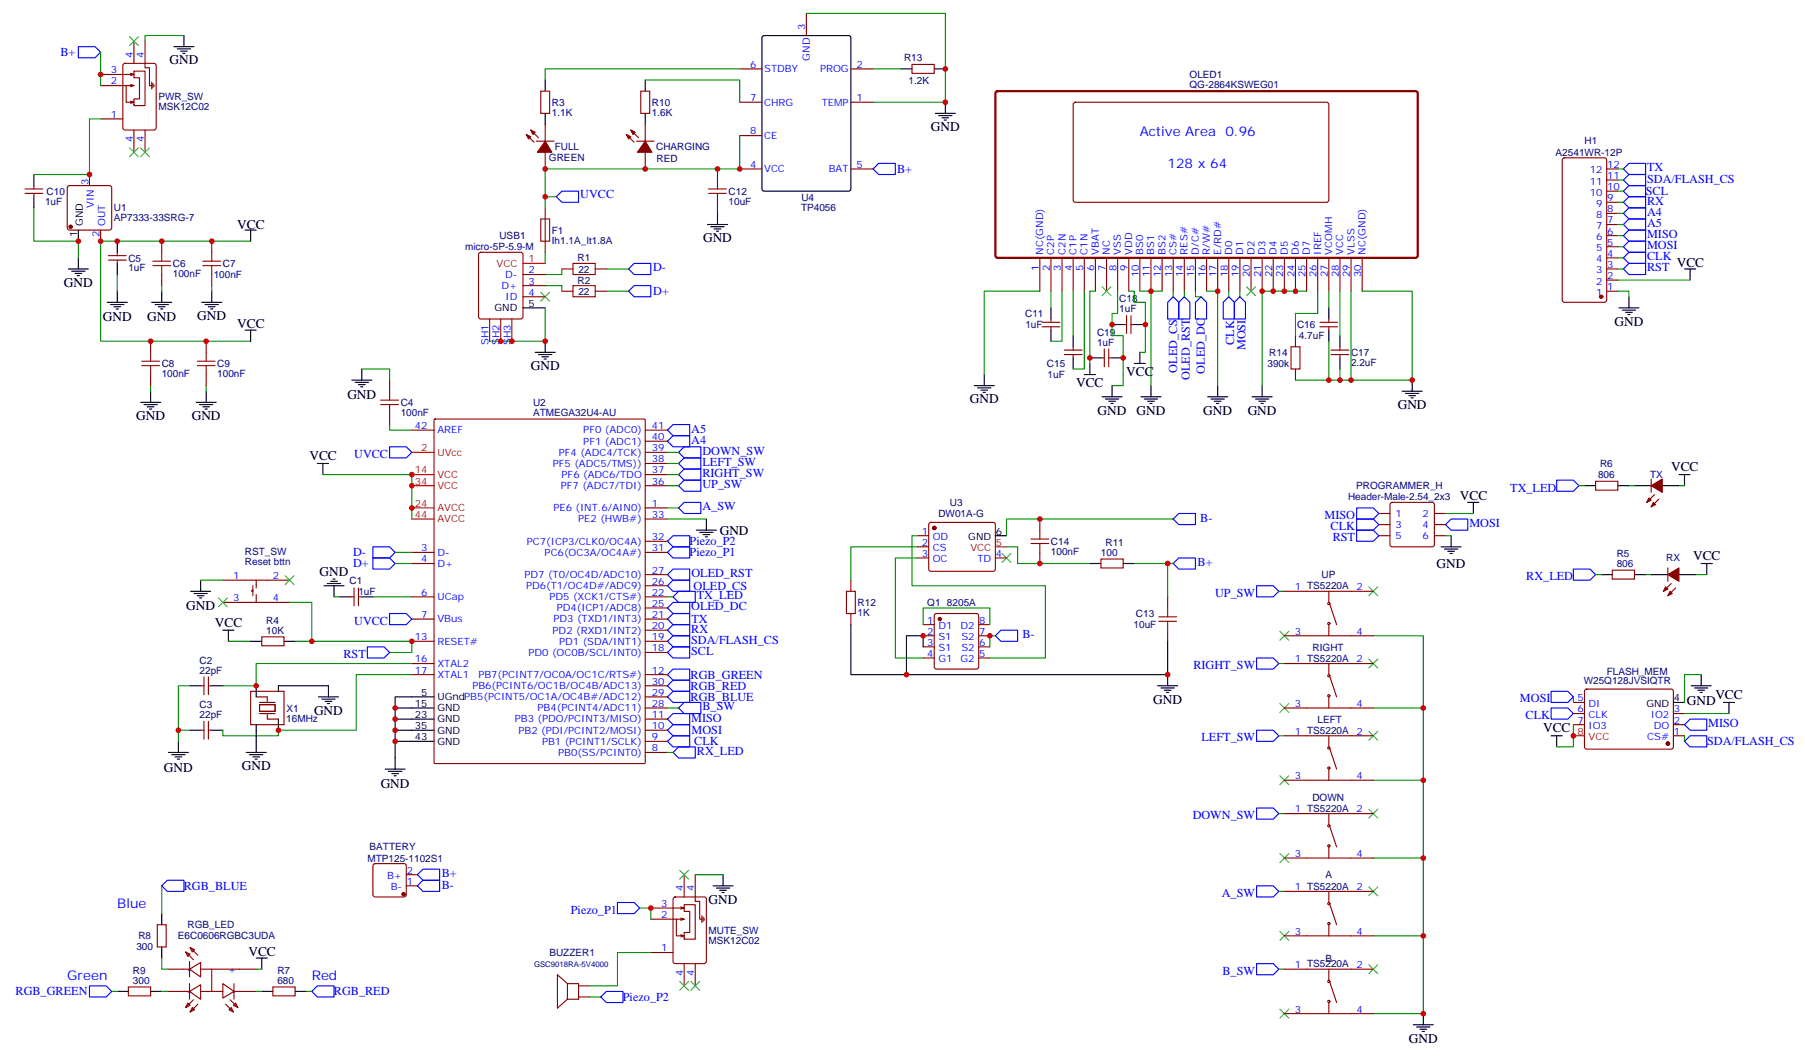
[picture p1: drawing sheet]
# EasyEDA schematic schematic.json

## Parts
A  TS5220A  [SW-SMD_4P-L5.2-W5.2-P3.70-LS6.4]
B  TS5220A  [SW-SMD_4P-L5.2-W5.2-P3.70-LS6.4]
BATTERY  MTP125-1102S1  [HDR-TH_2P-P2.54-V_A2541HWV-2P]
BUZZER1  GSC9018RA-5V4000  [BUZ-SMD_L9.0-W9.0-P8.00-LS9.3]
C1  1uF  [C0603]
C2  22pF  [C0603]
C3  22pF  [C0603]
C4  100nF  [C0603]
C5  1uF  [C0603]
C6  100nF  [C0603]
C7  100nF  [C0603]
C8  100nF  [C0603]
C9  100nF  [C0603]
C10  1uF  [C0603]
C11  1uF  [C0603]
C12  10uF  [C0603]
C13  10uF  [C0603]
C14  100nF  [C0603]
C15  1uF  [C0603]
C16  4.7uF  [C0603]
C17  2.2uF  [C0603]
C18  1uF  [C0603]
C19  1uF  [C0603]
CHARGING  RED  [LED-0603]
DOWN  TS5220A  [SW-SMD_4P-L5.2-W5.2-P3.70-LS6.4]
F1  Ih1.1A_It1.8A  [F0805]
FLASH_MEM  W25Q128JVSIQTR  [SOIC-8_L5.3-W5.3-P1.27-LS8.0-BL]
FULL  GREEN  [LED-0603]
H1  A2541WR-12P  [HDR-TH_12P-P2.54-H-W8.6_A2541WR-12P]
LEFT  TS5220A  [SW-SMD_4P-L5.2-W5.2-P3.70-LS6.4]
MUTE_SW  MSK12C02  [SW-TH_MSK12C02]
OLED1  QG-2864KSWEG01  [OLED-0.96-12864]
PROGRAMMER_H  Header-Male-2.54_2x3  [HDR-TH_6P-P2.54-V-R2-C3-S2.54]
PWR_SW  MSK12C02  [SW-TH_MSK12C02]
Q1  8205A  [TSSOP-8_L4.4-W3.0-P0.65-LS6.4-BL]
R1  22  [R0603]
R2  22  [R0603]
R3  1.1K  [R0603]
R4  10K  [R0603]
R5  806  [R0603]
R6  806  [R0603]
R7  680  [R0603]
R8  300  [R0603]
R9  300  [R0603]
R10  1.6K  [R0603]
R11  100Ω  [0603]
R12  1K  [0603]
R13  1.2KΩ  [0603]
R14  390k  [R0603]
RGB_LED  E6C0606RGBC3UDA  [LED-SMD_4P-L1.6-W1.6-TL-FD]
RIGHT  TS5220A  [SW-SMD_4P-L5.2-W5.2-P3.70-LS6.4]
RST_SW  Reset bttn  [KEY-SMD_4P-L4.2-W3.2-P2.20-LS4.6]
RX  19-213/Y2C-CQ2R2L/3T(CY)  [LED0603-R-RD]
TX  19-213/Y2C-CQ2R2L/3T(CY)  [LED0603-R-RD]
U1  AP7333-33SRG-7  [SOT-23-3_L2.9-W1.3-P1.90-LS2.4-BR]
U2  ATMEGA32U4-AU  [QFP-44_L10.0-W10.0-P0.80-LS13.2-BL]
U3  DW01A-G  [SOT-23-6_L2.9-W1.6-P0.95-LS2.8-BR]
U4  TP4056  [SOP-8_EP_150MIL]
UP  TS5220A  [SW-SMD_4P-L5.2-W5.2-P3.70-LS6.4]
USB1  micro-5P-5.9-M  [MICRO-USB-SMD_MICRO-5P-5.9]
X1  16MHz  [OSC-SMD_4P-L3.2-W2.5-BL]

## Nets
GND: A.4 B.4 C1.1 C2.1 C3.1 C4.2 C5.1 C6.1 C7.1 C8.1 C9.1 C10.1 C12.1 C13.1 C16.1 C17.1 C18.2 C19.1 DOWN.4 FLASH_MEM.4(GND) H1.1 LEFT.4 MUTE_SW.4 OLED1.1(NC(GND)) OLED1.8(VSS) OLED1.10(BS0) OLED1.11(BS1) OLED1.12(BS2) OLED1.16(R/W#) OLED1.17(E/RD#) OLED1.21(D3) OLED1.22(D4) OLED1.23(D5) OLED1.24(D6) OLED1.25(D7) OLED1.29(VLSS) OLED1.30(NC(GND)) PROGRAMMER_H.6 PWR_SW.4 Q1.2(S1) Q1.3(S1) R12.1 R13.2 R14.1 RIGHT.4 RST_SW.1 U1.1(GND) U2.5(UGnd) U2.15(GND) U2.23(GND) U2.33(PE2 (HWB#)) U2.35(GND) U2.43(GND) U4.1(TEMP) U4.3(GND) UP.4 USB1.5(GND) USB1.SH1 USB1.SH2 USB1.SH3 X1.2 X1.4
VCC: C5.2 C6.2 C7.2 C8.2 C9.2 C18.1 C19.2 FLASH_MEM.3(IO2) FLASH_MEM.7(IO3) FLASH_MEM.8(VCC) H1.2 OLED1.6(VBAT) OLED1.9(VDD) PROGRAMMER_H.2 R4.1 RGB_LED.2(+) RX.1(A) TX.1(A) U1.2(OUT) U2.14(VCC) U2.24(AVCC) U2.34(VCC) U2.44(AVCC)
A4: H1.8 U2.40(PF1 (ADC1))
A5: H1.7 U2.41(PF0 (ADC0))
A_SW: A.1 U2.1(PE6 (INT.6/AIN0))
B+: BATTERY.2(B+) C13.2 PWR_SW.2 PWR_SW.3 R11.2 U4.5(BAT)
B-: BATTERY.1(B-) C14.2 Q1.6(S2) Q1.7(S2) U3.6(GND)
B_SW: B.1 U2.28(PB4(PCINT4/ADC11))
CLK: FLASH_MEM.6(CLK) H1.4 OLED1.18(D0) PROGRAMMER_H.3 U2.9(PB1 (PCINT1/SCLK))
D+: R2.2 U2.4(D+)
D-: R1.2 U2.3(D-)
DOWN_SW: DOWN.1 U2.39(PF4 (ADC4/TCK))
LEFT_SW: LEFT.1 U2.38(PF5 (ADC5/TMS)))
MISO: FLASH_MEM.2(DO) H1.6 PROGRAMMER_H.1 U2.11(PB3 (PDO/PCINT3/MISO))
MOSI: FLASH_MEM.5(DI) H1.5 OLED1.19(D1) PROGRAMMER_H.4 U2.10(PB2 (PDI/PCINT2/MOSI))
OLED_CS: OLED1.13(CS#) U2.26(PD6(T1/OC4D#/ADC9))
OLED_DC: OLED1.15(D/C#) U2.25(PD4(ICP1/ADC8))
OLED_RST: OLED1.14(RES#) U2.27(PD7 (T0/OC4D/ADC10))
Piezo_P1: MUTE_SW.2 MUTE_SW.3 U2.31(PC6(OC3A/OC4A#))
Piezo_P2: BUZZER1.1 U2.32(PC7(ICP3/CLK0/OC4A))
RGB_BLUE: R8.2 U2.29(PB5(PCINT5/OC1A/OC4B#/ADC12))
RGB_GREEN: R9.2 U2.12(PB7(PCINT7/OC0A/OC1C/RTS#))
RGB_RED: R7.2 U2.30(PB6(PCINT6/OC1B/OC4B/ADC13))
RIGHT_SW: RIGHT.1 U2.37(PF6 (ADC6/TDO)
RST: H1.3 PROGRAMMER_H.5 R4.2 RST_SW.4 U2.13(RESET#)
RX: H1.9 U2.20(PD2 (RXD1/INT2))
RX_LED: R5.2 U2.8(PB0(SS/PCINT0))
SCL: H1.10 U2.18(PD0 (OC0B/SCL/INT0))
SDA/FLASH_CS: FLASH_MEM.1(CS#) H1.11 U2.19(PD1 (SDA/INT1))
TX: H1.12 U2.21(PD3 (TXD1/INT3))
TX_LED: R6.2 U2.22(PD5 (XCK1/CTS#))
UP_SW: U2.36(PF7 (ADC7/TDI)) UP.1
UVCC: C12.2 CHARGING.1(A) F1.2 FULL.1(A) U2.2(UVcc) U2.7(VBus) U4.4(VCC) U4.8(CE)
BUZZER1_2: BUZZER1.2 MUTE_SW.1
C14_1: C14.1 R11.1 U3.5(VCC)
F1_1: F1.1 USB1.1(VCC)
FULL_2: FULL.2(K) R3.1
OLED1_2: C11.2 OLED1.2(C2P)
OLED1_3: C11.1 OLED1.3(C2N)
OLED1_4: C15.1 OLED1.4(C1P)
OLED1_5: C15.2 OLED1.5(C1N)
OLED1_26: OLED1.26(IREF) R14.2
OLED1_27: C16.2 OLED1.27(VCOMH)
OLED1_28: C17.2 OLED1.28(VCC)
Q1_1: Q1.1(D1) Q1.8(D2)
Q1_4: Q1.4(G1) U3.3(OC)
Q1_5: Q1.5(G2) U3.1(OD)
R1_1: R1.1 USB1.2(D-)
R2_1: R2.1 USB1.3(D+)
R10_1: CHARGING.2(K) R10.1
R12_2: R12.2 U3.2(CS)
RGB_LED_1: R8.1 RGB_LED.1(-)
RGB_LED_3: R9.1 RGB_LED.3(-)
RGB_LED_4: R7.1 RGB_LED.4(-)
RX_2: R5.1 RX.2(C)
TX_2: R6.1 TX.2(C)
U1_3: C10.2 PWR_SW.1 U1.3(VIN)
U2_6: C1.2 U2.6(UCap)
U2_16: C2.2 U2.16(XTAL2) X1.3
U2_17: C3.2 U2.17(XTAL1) X1.1
U2_42: C4.1 U2.42(AREF)
U4_2: R13.1 U4.2(PROG)
U4_6: R3.2 U4.6(STDBY)
U4_7: R10.2 U4.7(CHRG)

Not connected (* = marked no-connect by the designer): A 2* 3*; B 2* 3*; DOWN 2* 3*; LEFT 2* 3*; OLED1 7(NC)* 20(D2)*; RIGHT 2* 3*; RST_SW 2* 3*; U3 4(TD)*; UP 2* 3*; USB1 4(ID)*

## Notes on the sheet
- Blue
- Green
- Red

# EasyEDA board PCB_pcb_2024-09-04.json

Outline 94 x 67 mm; copper layers: TopLayer, BottomLayer. Coordinates in mm from the lower left corner of the outline.
Outline path: 0,67 94,67 94,0 0,0 0,67

## Design rules (mm)
Default: track 0.204, clearance 0.154, via 0.61, via hole 0.305

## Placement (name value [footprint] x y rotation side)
A  TS5220A  [SW-SMD_4P-L5.2-W5.2-P3.70-LS6.4]  70.93 42.31 180 top
B  TS5220A  [SW-SMD_4P-L5.2-W5.2-P3.70-LS6.4]  79.44 49.55 180 top
BATTERY  MTP125-1102S1  [HDR-TH_2P-P2.54-V_A2541HWV-2P]  11.87 3.83 0 top
BUZZER1  GSC9018RA-5V4000  [BUZ-SMD_L9.0-W9.0-P8.00-LS9.3]  43.88 14.62 180 top
C1  1uF  [C0603]  70.29 15.13 45 top
C2  22pF  [C0603]  82.36 6.5 315 top
C3  22pF  [C0603]  87.95 13.73 135 top
C4  100nF  [C0603]  68.9 25.55 135 top
C5  1uF  [C0603]  64.45 22.75 90 top
C6  100nF  [C0603]  74.1 29.74 45 top
C7  100nF  [C0603]  68.39 22.37 315 top
C8  100nF  [C0603]  85.66 24.02 135 top
C9  100nF  [C0603]  80.83 12.85 45 top
C10  1uF  [C0603]  67.25 14.75 180 top
C11  1uF  [C0603]  33.72 24.66 180 top
C12  10uF  [C0603]  23.18 13.48 180 top
C13  10uF  [C0603]  19.37 5.23 90 top
C14  100nF  [C0603]  5.14 13.1 270 top
C15  1uF  [C0603]  36.76 24.66 0 top
C16  4.7uF  [C0603]  51.75 24.28 90 top
C17  2.2uF  [C0603]  53.53 24.28 90 top
C18  1uF  [C0603]  45.91 24.02 0 top
C19  1uF  [C0603]  39.94 24.66 180 top
CHARGING  RED  [LED-0603]  4.13 24.66 270 top
DOWN  TS5220A  [SW-SMD_4P-L5.2-W5.2-P3.70-LS6.4]  15.43 30.25 180 top
F1  Ih1.1A_It1.8A  [F0805]  30.03 8.02 180 top
FLASH_MEM  W25Q128JVSIQTR  [SOIC-8_L5.3-W5.3-P1.27-LS8.0-BL]  82.74 59.33 90 top
FULL  GREEN  [LED-0603]  4 19.32 90 top
H1  A2541WR-12P  [HDR-TH_12P-P2.54-H-W8.6_A2541WR-12P]  43.88 64.79 0 bottom
LEFT  TS5220A  [SW-SMD_4P-L5.2-W5.2-P3.70-LS6.4]  8.83 36.09 180 top
MUTE_SW  MSK12C02  [SW-TH_MSK12C02]  2.35 56.03 270 top
OLED1  QG-2864KSWEG01  [OLED-0.96-12864]  43.62 27.45 0 top
PROGRAMMER_H  Header-Male-2.54_2x3  [HDR-TH_6P-P2.54-V-R2-C3-S2.54]  73.34 59.58 270 top
PWR_SW  MSK12C02  [SW-TH_MSK12C02]  21.91 64.41 180 top
Q1  8205A  [TSSOP-8_L4.4-W3.0-P0.65-LS6.4-BL]  17.84 10.94 180 top
R1  22  [R0603]  60.77 11.19 90 top
R2  22  [R0603]  62.67 11.19 90 top
R3  1.1K  [R0603]  9.71 16.4 270 top
R4  10K  [R0603]  78.8 8.91 135 top
R5  806  [R0603]  72.07 10.43 45 top
R6  806  [R0603]  86.68 18.81 90 top
R7  680  [R0603]  12.64 52.47 270 top
R8  300  [R0603]  16.44 52.34 270 top
R9  300  [R0603]  20.25 52.34 270 top
R10  1.6K  [R0603]  11.11 21.61 270 top
R11  100Ω  [0603]  13.52 8.91 0 top
R12  1K  [0603]  13.52 12.08 180 top
R13  1.2KΩ  [0603]  27.37 13.73 0 top
R14  390k  [R0603]  49.97 24.28 90 top
RGB_LED  E6C0606RGBC3UDA  [LED-SMD_4P-L1.6-W1.6-TL-FD]  16.7 57.04 180 top
RIGHT  TS5220A  [SW-SMD_4P-L5.2-W5.2-P3.70-LS6.4]  22.03 36.09 180 top
RST_SW  Reset bttn  [KEY-SMD_4P-L4.2-W3.2-P2.20-LS4.6]  65.47 59.07 90 top
RX  19-213/Y2C-CQ2R2L/3T(CY)  [LED0603-R-RD]  72.83 6.37 45 top
TX  19-213/Y2C-CQ2R2L/3T(CY)  [LED0603-R-RD]  88.84 18.94 270 top
U1  AP7333-33SRG-7  [SOT-23-3_L2.9-W1.3-P1.90-LS2.4-BR]  59.37 16.78 0 top
U2  ATMEGA32U4-AU  [QFP-44_L10.0-W10.0-P0.80-LS13.2-BL]  77.02 21.23 315 top
U3  DW01A-G  [SOT-23-6_L2.9-W1.6-P0.95-LS2.8-BR]  8.06 10.56 0 top
U4  TP4056  [SOP-8_EP_150MIL]  23.68 7.39 270 top
UP  TS5220A  [SW-SMD_4P-L5.2-W5.2-P3.70-LS6.4]  15.43 41.93 180 top
USB1  micro-5P-5.9-M  [MICRO-USB-SMD_MICRO-5P-5.9]  43.12 3.07 0 top
X1  16MHz  [OSC-SMD_4P-L3.2-W2.5-BL]  85.91 10.56 225 top

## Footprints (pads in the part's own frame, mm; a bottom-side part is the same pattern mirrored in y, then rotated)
0603
  rect 1x1.1 smd: 1(-0.7,0) 2(0.7,0)
BUZ-SMD_L9.0-W9.0-P8.00-LS9.3
  rect 1.6x3.8 smd: 1(-4,0) 2(4,0)
C0603
  rect 0.8x0.9 smd: 1(-0.7,0) 2(0.7,0)
F0805
  rect 1x1.55 smd: 1(-1,0) 2(1,0)
HDR-TH_2P-P2.54-V_A2541HWV-2P
  rect 1.8x1.8 hole 1.2: 1(-1.27,0)
  oval 1.8x1.8 hole 1.2: 2(1.27,0)
HDR-TH_6P-P2.54-V-R2-C3-S2.54
  rect 1.8x1.8 hole 1.05: 1(-2.54,-1.27)
  oval 1.8x1.8 hole 1.05: 2(-2.54,1.27) 3(0,-1.27) 4(0,1.27) 5(2.54,-1.27) 6(2.54,1.27)
HDR-TH_12P-P2.54-H-W8.6_A2541WR-12P
  rect 1.8x1.8 hole 1.2: 1(-13.97,0)
  oval 1.8x1.8 hole 1.2: 2(-11.43,0) 3(-8.89,0) 4(-6.35,0) 5(-3.81,0) 6(-1.27,0) 7(1.27,0) 8(3.81,0) 9(6.35,0) 10(8.89,0) 11(11.43,0) 12(13.97,0)
KEY-SMD_4P-L4.2-W3.2-P2.20-LS4.6
  rect 1.05x0.65 smd: 1(-2.1,1.1) 2(2.1,1.1) 3(-2.1,-1.1) 4(2.1,-1.1)
LED0603-R-RD
  rect 1.092x0.991 smd: 1(0.851,0) 2(-0.851,0)
LED-0603
  rect 1.092x0.991 smd: 1(0.851,0) 2(-0.851,0)
LED-SMD_4P-L1.6-W1.6-TL-FD
  rect 0.6x0.7 smd: 1(-0.7,0.5) 2(0.7,0.5) 3(-0.7,-0.5) 4(0.7,-0.5)
MICRO-USB-SMD_MICRO-5P-5.9
  round 0.7 hole 0.7 unplated: (-2,0.812) (2,0.812)
  rect 0.4x1.35 smd: 1(-1.3,1.338) 2(-0.65,1.338) 3(0,1.338) 4(0.65,1.338) 5(1.3,1.338)
  oval 0.95x2.05 hole 0.45x1.55: SH1(2.825,-1.337) SH2(-2.825,-1.337)
  rect 1.9x1.9 smd: SH3(0,-1.338)
OLED-0.96-12864
  round 0.8 hole 0.8 unplated: (-8,3.1) (8,3.1)
  rect 0.35x2.499 smd: 1(-10.149,-0.002) 2(-9.444,0) 3(-8.744,0) 4(-8.044,0) 5(-7.344,0) 6(-6.644,0) 7(-5.944,0) 8(-5.244,0) 9(-4.544,0) 10(-3.844,0) 11(-3.144,0) 12(-2.444,0) 13(-1.744,0) 14(-1.044,0) 15(-0.344,0) 16(0.356,0) 17(1.056,0) 18(1.756,0) 19(2.456,0) 20(3.156,0) 21(3.856,0) 22(4.556,0) 23(5.256,0) 24(5.956,0) 25(6.656,0) 26(7.356,0) 27(8.056,0) 28(8.751,0.001) 29(9.45,0.002) 30(10.149,0.002)
OSC-SMD_4P-L3.2-W2.5-BL
  custom 0x0 smd: 1(-1.1,-0.8)
  rect 1.4x1.15 smd: 2(1.1,-0.8) 3(1.1,0.8) 4(-1.1,0.8)
QFP-44_L10.0-W10.0-P0.80-LS13.2-BL
  oval 0.5x1.8 smd: 1(-4,-6.2) 2(-3.2,-6.2) 3(-2.4,-6.2) 4(-1.6,-6.2) 5(-0.8,-6.2) 6(0,-6.2) 7(0.8,-6.2) 8(1.6,-6.2) 9(2.4,-6.2) 10(3.2,-6.2) 11(4,-6.2) 23(4,6.2) 24(3.2,6.2) 25(2.4,6.2) 26(1.6,6.2) 27(0.8,6.2) 28(0,6.2) 29(-0.8,6.2) 30(-1.6,6.2) 31(-2.4,6.2) 32(-3.2,6.2) 33(-4,6.2)
  oval 1.8x0.5 smd: 12(6.2,-4) 13(6.2,-3.2) 14(6.2,-2.4) 15(6.2,-1.6) 16(6.2,-0.8) 17(6.2,0) 18(6.2,0.8) 19(6.2,1.6) 20(6.2,2.4) 21(6.2,3.2) 22(6.2,4) 34(-6.2,4) 35(-6.2,3.2) 36(-6.2,2.4) 37(-6.2,1.6) 38(-6.2,0.8) 39(-6.2,0) 40(-6.2,-0.8) 41(-6.2,-1.6) 42(-6.2,-2.4) 43(-6.2,-3.2) 44(-6.2,-4)
R0603
  rect 0.8x0.9 smd: 1(-0.7,0) 2(0.7,0)
SOIC-8_L5.3-W5.3-P1.27-LS8.0-BL
  oval 0.65x1.7 smd: 1(-1.905,-3.7) 2(-0.635,-3.7) 3(0.635,-3.7) 4(1.905,-3.7) 5(1.905,3.7) 6(0.635,3.7) 7(-0.635,3.7) 8(-1.905,3.7)
SOP-8_EP_150MIL
  oval 1.6x0.6 smd: 1(-2.972,1.905) 2(-2.972,0.635) 3(-2.972,-0.635) 4(-2.972,-1.905) 5(2.972,-1.905) 6(2.972,-0.635) 7(2.972,0.635) 8(2.972,1.905)
  rect 2.5x3.5 hole 1.499: 9(0,0)
SOT-23-3_L2.9-W1.3-P1.90-LS2.4-BR
  rect 1.25x0.7 smd: 1(1.25,-0.95) 2(1.25,0.95) 3(-1.25,0)
SOT-23-6_L2.9-W1.6-P0.95-LS2.8-BR
  rect 1x0.55 smd: 1(1.4,-0.95) 2(1.4,0) 3(1.4,0.95) 4(-1.4,0.95) 5(-1.4,0) 6(-1.4,-0.95)
SW-SMD_4P-L5.2-W5.2-P3.70-LS6.4
  rect 2x1.1 smd: 1(-3,1.85) 2(3,1.85) 3(-3,-1.85) 4(3,-1.85)
SW-TH_MSK12C02
  round 0.9 hole 0.9 unplated: (-1.5,-0.55) (1.5,-0.55)
  rect 0.6x1.524 smd: 1(-2.25,1.7) 2(0.75,1.7) 3(2.25,1.7)
  rect 1.2x0.7 smd: 4(-3.6,0.6) 4(-3.6,-1.7) 4(3.6,0.6) 4(3.6,-1.7)
TSSOP-8_L4.4-W3.0-P0.65-LS6.4-BL
  oval 0.4x1.5 smd: 1(-0.975,-2.9) 2(-0.325,-2.9) 3(0.325,-2.9) 4(0.975,-2.9) 5(0.975,2.9) 6(0.325,2.9) 7(-0.325,2.9) 8(-0.975,2.9)

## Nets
As in the schematic, except:
GND: A.4 B.4 C1.1 C2.1 C3.1 C4.2 C5.1 C6.1 C7.1 C8.1 C9.1 C10.1 C12.1 C13.1 C16.1 C17.1 C18.2 C19.1 DOWN.4 FLASH_MEM.4 H1.1 LEFT.4 MUTE_SW.4 OLED1.1 OLED1.8 OLED1.10 OLED1.11 OLED1.12 OLED1.16 OLED1.17 OLED1.21 OLED1.22 OLED1.23 OLED1.24 OLED1.25 OLED1.29 OLED1.30 PROGRAMMER_H.6 PWR_SW.4 Q1.2 Q1.3 R12.1 R13.2 R14.1 RIGHT.4 RST_SW.1 U1.1 U2.5 U2.15 U2.23 U2.33 U2.35 U2.43 U4.1 U4.3 U4.9 UP.4 USB1.5 USB1.SH1 USB1.SH2 USB1.SH3 X1.2 X1.4
PIEZO_P1: MUTE_SW.2 MUTE_SW.3 U2.31
PIEZO_P2: BUZZER1.1 U2.32

Pads without a net: A 2 3; B 2 3; DOWN 2 3; LEFT 2 3; OLED1 7 20; RIGHT 2 3; RST_SW 2 3; U3 4; UP 2 3; USB1 4

## Via types
v1: diameter 0.61, hole 0.305, TopLayer to BottomLayer, 43 vias

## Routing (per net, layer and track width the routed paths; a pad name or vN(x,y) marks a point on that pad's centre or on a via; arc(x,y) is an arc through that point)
GND: length 523.3
  TopLayer w0.204: C8.1 85.41,22.78 U2.23 83.83,22.37 81.15,22.37 78.3,19.53 78.3,17.68 U2.15 82.33,13.66 82.33,11.49 ; 43.98,25.94 43.82,25.78 41.18,25.78 ; 43.98,25.94 OLED1.16 43.98,28.96 44.68,28.96 OLED1.17 ; 43.98,25.94 44.13,25.79 47.27,25.79 ; 23.05,9.28 23.3,9.28 23.68,8.89 23.68,8.04 ; 23.05,9.28 U4.3 23.22,10.53 23.22,13.48 C12.1 ; 23.05,9.28 21.43,9.28 20.51,10.2 20.51,13.35 18.9,14.96 16.96,14.96 ; OLED1.29 53.07,28.96 ; 40.48,28.96 39.78,28.96 ; 40.48,28.96 40.48,27.45 ; 40.48,28.96 41.18,28.96 OLED1.12 41.18,25.78 ; 39.78,28.96 39.78,28.96 38.38,28.96 38.38,28.96 ; 39.78,28.96 OLED1.10 ; 69.17,24.14 69.96,23.35 U2.43 70.84,22.88 71.72,22.88 75.43,26.59 75.43,27.35 U2.35 74.9,27.95 C6.1 73.61,30.26 74.44,31.09 75.93,31.09 U2.33 ; 69.17,24.14 68.4,24.91 ; 69.17,24.14 C7.1 67.74,22.71 64.45,22.71 C5.1 ; 68.4,24.91 54.74,24.91 53.4,23.58 52.88,23.58 ; 68.4,24.91 68.4,26.04 ; 41.18,25.78 40.76,25.36 40.64,25.36 C19.1 ; 53.07,28.96 53.77,28.96 OLED1.30 ; 53.07,28.96 53.07,28.96 50.28,28.96 50.28,28.96 ; C1.1 69.37,14.64 ; 69.37,14.64 68.94,14.64 68.83,14.75 C10.1 67.29,14.75 67.29,15.41 ; 69.37,14.64 67.43,12.69 v1(49.98,12.69) ; 2.95,52 2.95,51.57 3.38,51.57 11.17,43.78 UP.4 13.69,43.78 13.69,42.03 ; 2.95,52 2.52,51.57 0.65,51.57 MUTE_SW.4 MUTE_SW.4 0.65,60.48 2.95,60.48 ; 2.95,52 MUTE_SW.4 ; MUTE_SW.4 2.95,60.48 ; 28.75,64.79 27.77,63.81 PWR_SW.4 ; 28.75,64.79 H1.1 ; 28.75,64.79 27.43,66.11 PWR_SW.4 19.16,66.11 ; 28.75,64.79 33.9,59.64 61.31,59.64 64.37,56.58 ; 19.89,28.95 17.76,31.09 14.69,31.09 13.69,32.09 DOWN.4 ; 19.89,28.95 19.89,27.81 19.67,27.59 16.51,27.59 14.04,30.06 11.81,30.06 8.24,33.62 8.24,36.18 6.48,37.94 ; 19.89,28.95 33.47,28.95 ; 80.34,12.35 80.34,11.49 82.33,11.49 ; 44.41,1.73 44.32,1.73 USB1.SH3 41.91,1.73 USB1.SH2 25.55,1.73 23.68,3.6 23.68,5.56 ; 44.41,1.73 USB1.5 ; 44.41,1.73 USB1.SH1 76.6,1.73 81.23,6.36 ; 67.29,15.41 66.86,15.83 U1.1 ; 67.29,15.41 68.31,16.43 69.96,16.43 70.17,16.64 71.3,16.64 U2.5 ; 23.68,8.04 U4.9 23.68,5.56 ; 23.68,8.04 25.59,9.94 U4.1 25.59,10.45 28.07,12.93 R13.2 ; OLED1.25 50.28,28.96 ; 50.28,28.96 49.58,28.96 ; OLED1.22 48.18,28.96 ; 48.18,28.96 47.48,28.96 47.48,25.94 47.42,25.94 47.27,25.79 ; 48.18,28.96 48.88,28.96 ; 81.23,6.36 82.61,4.98 82.88,4.98 87.26,9.37 X1.4 88.44,11.96 C3.1 ; 81.23,6.36 81.86,6.99 84.57,9.7 X1.2 83.42,11.49 82.33,11.49 ; PWR_SW.4 19.16,66.11 ; 19.16,66.11 19.16,63.81 PWR_SW.4 6.27,63.81 2.95,60.48 ; 6.48,37.94 7.08,37.94 11.17,42.03 13.69,42.03 ; 6.48,37.94 LEFT.4 ; 47.27,25.79 47.27,24.02 ; 49.58,27.45 49.58,28.96 ; 49.58,28.96 48.88,28.96 ; 38.38,28.96 38.38,28.96 33.48,28.96 33.47,28.95 ; 38.38,28.96 OLED1.8 ; PROGRAMMER_H.6 75.24,56.41 77.69,56.41 ; 23.68,5.56 22.73,5.56 22.41,5.24 22.41,3.71 21.98,3.27 19.96,3.27 19.37,3.87 C13.1 ; 77.69,56.41 77.69,51.4 B.4 69.18,51.4 ; 77.69,56.41 86.8,56.41 87.67,57.29 87.67,60.23 86.67,61.23 FLASH_MEM.4 ; Q1.2 Q1.3 17.52,14.4 16.96,14.96 ; 69.18,51.4 69.18,44.16 A.4 ; 69.18,51.4 69.16,51.4 64.37,56.19 64.37,56.58 ; C18.2 47.27,24.02 ; 47.27,24.02 47.85,24.02 v1(47.9,23.98) 48.86,23.98 49.27,23.58 R14.1 C16.1 52.88,23.58 ; 64.37,56.58 64.37,56.97 ; 33.47,28.95 OLED1.1 ; 48.88,28.96 OLED1.23 ; 16.96,14.96 16.3,14.96 14.22,12.89 R12.1 ; 13.69,42.03 17.02,38.69 17.02,37.94 RIGHT.4 ; 52.88,23.58 C17.1
  BottomLayer w0.204: v1(49.98,12.69) 47.9,12.69 ; 47.9,12.69 47.9,3.69 USB1.SH1 ; 47.9,12.69 v1(47.9,23.98)
VCC: length 230.9
  TopLayer w0.204: 80.21,59.96 80.21,61.58 79.67,62.12 PROGRAMMER_H.2 70.69,66.04 33.7,66.04 H1.2 ; 80.21,59.96 80.21,59.67 79.22,58.69 FLASH_MEM.7 FLASH_MEM.8 ; 80.21,59.96 FLASH_MEM.3 ; U1.2 61.5,17.73 61.5,19.16 63.68,21.34 ; 74,20.85 72.49,22.37 70.23,22.37 U2.44 68.9,21.88 C7.2 68.35,21.34 63.68,21.34 ; 74,20.85 79.71,15.15 79.71,14.96 81.33,13.34 80.15,13.34 79.3,12.49 R4.1 77.85,6.97 RX.1 ; 74,20.85 75.99,22.84 ; 63.68,21.34 63.68,22.68 ; 63.68,22.68 46.55,22.68 45.87,23.37 45.87,24.02 C18.1 44.55,24.02 44.48,23.95 39.95,23.95 39.9,24 39.9,24.66 C19.2 39.24,24.86 ; 63.68,22.68 C5.2 ; OLED1.6 36.98,25.94 37.45,25.47 38.63,25.47 39.24,24.86 ; 39.24,24.86 v1(39.24,25.64) 39.08,25.8 39.08,27.45 ; TX.1 89.59,18.09 89.59,18.09 89.59,21.16 86.3,24.45 85.16,24.45 ; 75.99,22.84 83.16,22.84 U2.24 84.07,23.35 85.16,24.45 ; 75.99,22.84 75.94,22.89 75.94,27.97 U2.34 75.47,29.36 C6.2 ; 85.16,24.52 85.16,24.45 ; v1(27.29,58.2) 17.04,58.2 16.71,57.87 16.71,56.7 16.56,56.54 RGB_LED.2
  BottomLayer w0.204: v1(39.24,25.64) 36.28,28.59 36.28,60.95 H1.2 27.29,59.63 v1(27.29,58.2)
A4: length 56.7
  TopLayer w0.204: U2.40 69.11,28.01 v1(57.38,28.01)
  BottomLayer w0.204: H1.8 47.69,37.7 v1(57.38,28.01)
A5: length 59.9
  TopLayer w0.204: U2.41 68.99,27 v1(54.41,27)
  BottomLayer w0.204: H1.7 45.15,36.04 54.19,27 v1(54.41,27)
A_SW: length 25.1
  TopLayer w0.204: v1(71.09,20.28) 70.42,20.28 U2.1 ; v1(74.25,39.43) 74.95,39.43 75.18,39.66 75.18,40.46 A.1
  BottomLayer w0.204: v1(74.25,39.43) 74.25,23.45 v1(71.09,20.28)
B+: length 76.9
  TopLayer w0.204: v1(19.62,61.46) 19.66,61.5 PWR_SW.3 19.66,63.73 21.16,63.73 PWR_SW.2 ; U4.5 20.92,5.27 19.37,5.27 ; 19.37,5.27 14.58,5.27 BATTERY.2 ; 19.37,5.27 C13.2 ; v1(13.55,7.9) 13.75,8.1 14.22,8.1 R11.2
  BottomLayer w0.204: v1(19.62,61.46) 13.55,55.39 v1(13.55,7.9) 13.14,7.49 BATTERY.2
B-: length 21.6
  TopLayer w0.204: 11.76,6.61 11.76,3.83 BATTERY.1 ; 11.76,6.61 16.8,6.61 17.52,7.32 Q1.6 Q1.7 ; 11.76,6.61 10.42,6.61 7.42,9.61 U3.6 5.91,9.61 5.14,10.37 C14.2
B_SW: length 32
  TopLayer w0.204: U2.28 81.83,26.03 81.83,28.38 72.67,37.54 72.67,41.19 73.79,42.31 75.79,42.31 81.18,47.7 B.1
BUZZER1_2: length 74
  TopLayer w0.204: BUZZER1.2 39.88,16.78 37.59,19.07 v1(25.9,19.07) ; v1(17.72,58.77) 5.56,58.77 5.07,58.28 MUTE_SW.1
  BottomLayer w0.204: v1(25.9,19.07) 17.8,27.17 17.8,58.69 v1(17.72,58.77)
C14_1: length 11.7
  TopLayer w0.204: R11.1 8.85,8.91 7.42,10.34 7.42,10.56 U3.5 5.91,10.56 5.88,10.58 5.88,13.06 5.8,13.14 5.14,13.14 C14.1
CLK: length 140.8
  TopLayer w0.204: v1(77.09,12.6) 75.12,12.6 73.94,13.78 73.94,14.74 74.34,15.15 ; v1(45.38,29.19) OLED1.18 ; FLASH_MEM.6 77.48,59.96 v1(76.46,58.95) 75.85,58.33 73.32,58.33 PROGRAMMER_H.3 69.24,62.41 39.9,62.41 H1.4
  BottomLayer w0.204: v1(45.38,29.19) 37.53,37.04 H1.4 ; v1(77.09,12.6) 81.34,16.85 81.34,54.07 v1(76.46,58.95)
D+: length 20.5
  TopLayer w0.204: v1(64.96,14.17) 58.19,14.17 v1(58.12,14.11) ; v1(69.73,17) 69.89,17.16 70.69,17.16 U2.4 ; R2.2 v1(61.69,11.89)
  BottomLayer w0.204: v1(69.73,17) 67.78,17 v1(64.96,14.17) ; v1(61.69,11.89) 60.34,11.89 v1(58.12,14.11)
D-: length 45.1
  TopLayer w0.204: R1.2 47.36,11.89 45.94,13.32 45.94,16.94 46.48,17.49 59,17.49 59.49,17 68.94,17 69.5,17.56 69.96,17.56 70.94,18.54
DOWN_SW: length 74.8
  TopLayer w0.204: U2.39 70.07,28.18 70.07,28.69 65.86,32.9 11.32,32.9 11.12,32.7 11.12,31.29 11.97,30.45 15.12,30.45 17.17,28.4 DOWN.1
F1_1: length 13.4
  TopLayer w0.204: USB1.1 41.82,5.34 40.16,6.99 31.03,6.99 F1.1
FULL_2: length 6.3
  TopLayer w0.204: FULL.2 4.75,18.47 6.12,17.1 R3.1
LEFT_SW: length 64.7
  TopLayer w0.204: U2.38 65.95,33.43 13.89,33.43 13.08,34.24 LEFT.1
MISO: length 99.2
  TopLayer w0.204: 76.05,14.42 75.87,14.42 U2.11 ; 76.05,14.42 76.05,14.59 ; 76.05,14.42 76.56,14.42 v1(78.14,12.84) ; H1.6 44.46,62.93 70.1,62.93 70.91,62.12 PROGRAMMER_H.1 ; FLASH_MEM.2 84.27,58.69 v1(82.55,56.97)
  BottomLayer w0.204: PROGRAMMER_H.1 73.23,62.12 73.23,62.41 74.12,63.3 76.22,63.3 v1(82.55,56.97) 83.32,56.2 83.32,18.02 v1(78.14,12.84)
MOSI: length 136.1
  TopLayer w0.204: v1(76.97,15.09) 75.41,15.09 U2.10 ; PROGRAMMER_H.4 76.26,61.23 FLASH_MEM.5 ; 46.08,27.45 46.08,29.54 v1(46.11,29.57)
  BottomLayer w0.204: 43.88,65.95 41.22,65.95 H1.5 ; 43.88,65.95 43.88,31.81 v1(46.11,29.57) ; 43.88,65.95 53.42,65.95 54.04,65.33 54.04,64.31 60.04,58.31 73.34,58.31 PROGRAMMER_H.4 80.95,53.24 80.95,17.41 78.43,14.89 77.18,14.89 v1(76.97,15.09)
OLED1_2: length 3.7
  TopLayer w0.204: 33.02,24.66 33.67,24.66 33.67,25.31 34.18,25.82 OLED1.2
OLED1_3: length 3
  TopLayer w0.204: OLED1.3 34.88,25.83 34.42,25.36 C11.1
OLED1_4: length 3
  TopLayer w0.204: C15.1 36.06,25.36 35.58,25.85 OLED1.4
OLED1_5: length 3.7
  TopLayer w0.204: C15.2 36.81,24.66 36.81,25.31 36.28,25.84 OLED1.5
OLED1_26: length 3.3
  TopLayer w0.204: R14.2 49.97,25.63 50.67,25.63 50.98,25.94 OLED1.26
OLED1_27: length 2.5
  TopLayer w0.204: C16.2 51.75,25.63 51.68,25.7 OLED1.27
OLED1_28: length 3.4
  TopLayer w0.204: C17.2 53.53,25.63 52.69,25.63 52.37,25.95 OLED1.28
OLED_CS: length 50.4
  TopLayer w0.204: OLED1.13 41.88,29.28 43.81,31.21 v1(57.98,31.21) ; U2.26 82.1,24.04 76.74,24.04 v1(76.53,23.83)
  BottomLayer w0.204: v1(76.53,23.83) 71.92,19.22 69.97,19.22 v1(57.98,31.21)
OLED_DC: length 52.6
  TopLayer w0.204: v1(78.14,23.48) 82.67,23.48 83.1,23.91 ; v1(43.49,29.28) 43.49,29.16 43.28,28.96 OLED1.15
  BottomLayer w0.204: v1(78.14,23.48) 67.91,13.25 59.78,13.25 43.75,29.28 v1(43.49,29.28)
OLED_RST: length 52.6
  TopLayer w0.204: v1(76.51,24.61) 81.54,24.61 U2.27 ; OLED1.14 42.58,29.24 43.54,30.2 46.99,30.2 47.83,29.37 v1(68.6,29.37)
  BottomLayer w0.204: v1(68.6,29.37) 70.05,27.91 70.05,20.42 70.85,19.62 71.53,19.62 v1(76.51,24.61)
PIEZO_P1: length 90.6
  TopLayer w0.204: MUTE_SW.3 5.07,53.78 ; MUTE_SW.2 5.07,55.28 5.07,53.78 ; 5.07,53.78 9.36,49.48 54.4,49.48 67.17,36.71 72.19,36.71 80.16,28.74 80.16,27.75 79.71,27.31
PIEZO_P2: length 41.8
  TopLayer w0.204: BUZZER1.1 47.88,12.47 48.93,12.47 50.01,13.54 67.08,13.54 v1(67.35,13.82) ; v1(77.27,27.08) 78.35,27.08 U2.32
  BottomLayer w0.204: v1(67.35,13.82) 77.27,23.74 v1(77.27,27.08)
Q1_1: length 5.8
  TopLayer w0.204: Q1.8 Q1.1
Q1_4: length 9
  TopLayer w0.204: U3.3 10.22,11.51 10.45,11.28 14.96,11.28 16.87,13.18 Q1.4
Q1_5: length 8.1
  TopLayer w0.204: Q1.5 15.19,9.72 10.33,9.72 10.22,9.61 U3.1
R1_1: length 21.4
  TopLayer w0.204: 60.77,10.5 47.62,10.5 42.47,5.34 USB1.2
R2_1: length 23
  TopLayer w0.204: 62.67,10.5 62.67,9.84 59.56,6.73 44.51,6.73 43.12,5.34 USB1.3
R10_1: length 8.7
  TopLayer w0.204: CHARGING.2 4.88,25.51 7.42,22.97 11.11,22.97 R10.1
R12_2: length 6.4
  TopLayer w0.204: U3.2 8.71,10.56 8.71,10.56 8.71,12.02 8.76,12.08 R12.2
RGB_BLUE: length 77.1
  TopLayer w0.204: U2.29 81.31,26.65 81.31,28.15 71.9,37.57 67.66,37.57 54.87,50.36 17.07,50.36 16.44,50.99 R8.2
RGB_GREEN: length 84.3
  TopLayer w0.204: U2.12 78.58,14.35 72.02,20.91 v1(69.19,20.91) ; R9.2 20.25,50.99 v1(55.8,50.99)
  BottomLayer w0.204: v1(69.19,20.91) 55.8,34.3 v1(55.8,50.99)
RGB_LED_1: length 3.9
  TopLayer w0.204: R8.1 16.44,53.7 17.4,54.65 RGB_LED.1
RGB_LED_3: length 6
  TopLayer w0.204: R9.1 20.25,55.24 17.96,57.54 RGB_LED.3
RGB_LED_4: length 6.1
  TopLayer w0.204: R7.1 12.64,54.73 15.44,57.54 RGB_LED.4
RGB_RED: length 84.4
  TopLayer w0.204: R7.2 13.34,51.77 13.87,52.3 v1(62.21,52.3) ; v1(79.11,26.12) 79.65,26.12 U2.30
  BottomLayer w0.204: v1(79.11,26.12) 77.83,27.39 77.83,36.67 v1(62.21,52.3)
RIGHT_SW: length 51.8
  TopLayer w0.204: RIGHT.1 66.28,34.24 U2.37
RST: length 94.5
  TopLayer w0.204: PROGRAMMER_H.5 68.72,60.39 66.57,60.39 ; v1(78.16,15.57) U2.13 79.56,14.16 79.56,13.29 78.31,12.03 78.31,9.4 ; 66.57,60.39 RST_SW.4 ; 66.57,60.39 66.33,60.15 39.62,60.15 H1.3
  BottomLayer w0.204: PROGRAMMER_H.5 80.53,48.58 80.53,17.94 v1(78.16,15.57)
RX: length 62.3
  TopLayer w0.204: v1(79.3,19.03) 82.61,19.03 83.1,18.54
  BottomLayer w0.204: H1.9 50.51,64.79 79.3,36 79.3,26.72 79.67,26.35 79.67,25.89 79.3,25.52 v1(79.3,19.03)
RX_2: length 4.4
  TopLayer w0.204: R5.1 71.58,6.42 RX.2
RX_LED: length 5.3
  TopLayer w0.204: U2.8 72.57,14.51 R5.2
SCL: length 61.9
  TopLayer w0.204: v1(79.88,20.18) 79.51,20.18 78.68,19.34 78.68,18.8 79.66,17.81 81.57,17.81 U2.18
  BottomLayer w0.204: H1.10 80.03,37.53 80.03,20.32 v1(79.88,20.18)
SDA/FLASH_CS: length 77.3
  TopLayer w0.204: v1(84.18,57.36) 86.37,57.36 FLASH_MEM.1 ; U2.19 82.54,17.68 v1(83.36,16.86)
  BottomLayer w0.204: 83.57,56.75 83.71,56.61 83.71,17.21 v1(83.36,16.86) ; 83.57,56.75 74.28,66.04 56.56,66.04 H1.11 ; 83.57,56.75 v1(84.18,57.36)
TX: length 64.3
  TopLayer w0.204: U2.21 v1(82.68,20.09)
  BottomLayer w0.204: H1.12 61.67,60.96 75.24,60.96 82.68,53.52 v1(82.68,20.09)
TX_2: length 3.4
  TopLayer w0.204: TX.2 88.08,19.79 88.08,18.82 87.38,18.11 R6.1
TX_LED: length 2.5
  TopLayer w0.204: U2.22 84.39,19.52 R6.2
U1_3: length 80.7
  TopLayer w0.204: PWR_SW.1 24.16,61.69 26.77,59.07 v1(33.91,59.07) ; 66.54,14.75 60.15,14.75 59,15.9 59,16.78 U1.3 v1(46.62,16.78)
  BottomLayer w0.204: v1(33.91,59.07) 33.91,29.49 v1(46.62,16.78)
U2_6: length 2.4
  TopLayer w0.204: U2.6 71.42,15.63 C1.2
U2_16: length 13.6
  TopLayer w0.204: C2.2 82.85,6.37 X1.3 85.92,9.43 85.92,10.58 84.88,11.62 84.88,12.24 U2.16
U2_17: length 10
  TopLayer w0.204: X1.1 87.45,13.23 87.45,14.23 84.02,14.23 U2.17
U2_42: length 2
  TopLayer w0.204: 70.94,23.91 69.81,25.05 C4.1
U4_2: length 4.8
  TopLayer w0.204: R13.1 25.91,13.73 24.32,12.14 U4.2
U4_6: length 34.5
  TopLayer w0.204: R3.2 5.72,15.7 4.27,14.25 4.27,7.97 9.69,2.55 21.8,2.55 23.05,3.79 U4.6
U4_7: length 32.4
  TopLayer w0.204: R10.2 22.36,20.91 28.91,14.36 28.91,9.94 25.7,6.73 25.7,5.94 24.32,4.55 U4.7
UP_SW: length 61.2
  TopLayer w0.204: UP.1 61.57,40.08 74.34,27.31
UVCC: length 115.1
  TopLayer w0.204: 21.82,13.48 C12.2 ; 21.82,13.48 21.82,10.4 U4.4 ; 21.82,13.48 15.13,20.17 10.38,20.17 ; 10.38,20.17 10.38,21.51 10.44,21.57 22.23,21.57 30.14,13.66 30.14,11.23 ; 10.38,20.17 FULL.1 4,22.88 4.13,23 CHARGING.1 ; 30.14,11.23 30.14,10.16 29.03,9.05 F1.2 29.03,6.99 28.16,6.99 U4.8 ; 30.14,11.23 68.15,11.23 U2.7 73.62,16.7 73.62,17.73 71.84,19.52 70.79,19.52 U2.2

## Copper pours and planes (outline as drawn; the poured copper is in the pictures)
VCC on TopLayer: -1.33,-33.25 -1.33,-33.38 89.09,-33.38 92.39,-30.08 92.39,2.18 92.9,2.69 92.9,50.95 93.15,51.2 93.15,73.81 89.22,77.74 -0.32,77.74

Small or netless copper shapes (teardrops, artwork), in the pictures only: 1 on TopLayer

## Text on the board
BottomSilkLayer: GND | VCC | RST | CLK | MOSI | MISO | A5 | A4 | RX | SCL | SDA | TX | - | +
TopSilkLayer: - | +
